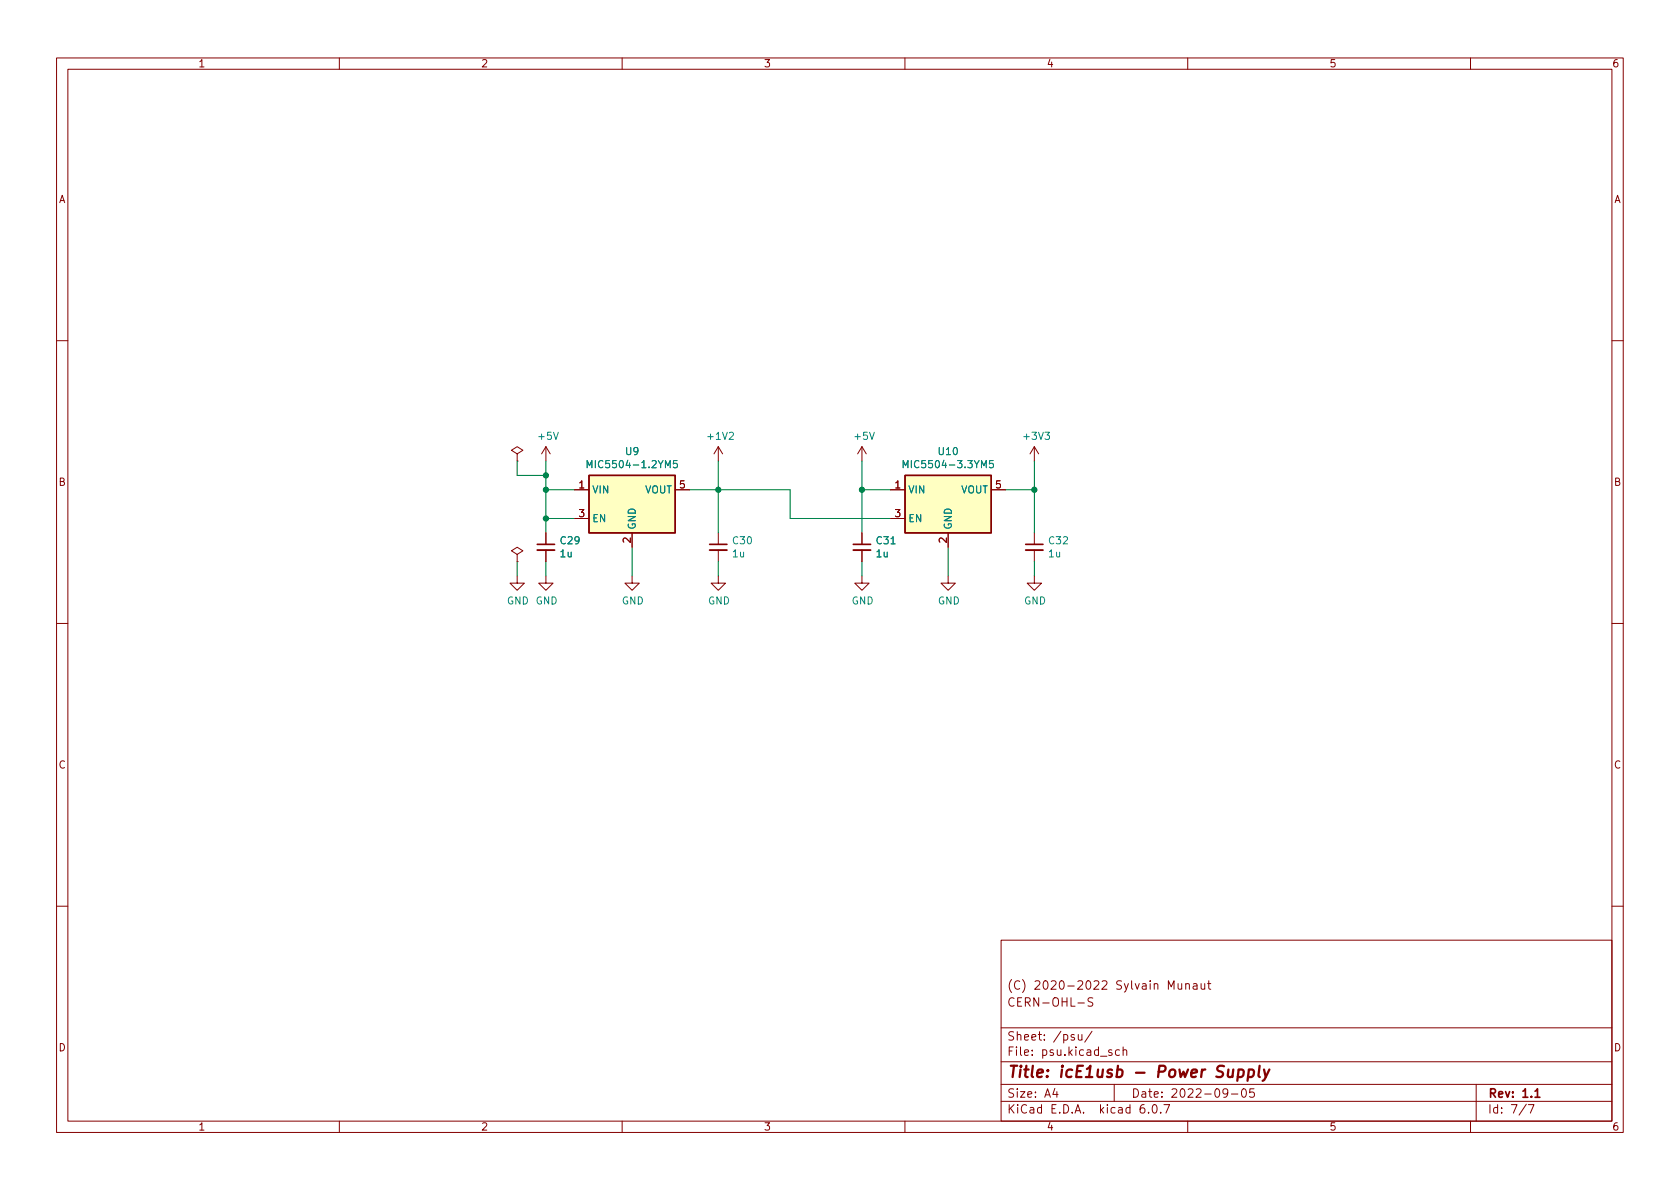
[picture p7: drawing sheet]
(kicad_sch (version 20211123) (generator eeschema)

 (paper "A4")

 (title_block
  (title "icE1usb - Power Supply")
  (date "2022-09-05")
  (rev "1.1")
  (comment 1 "CERN-OHL-S")
  (comment 2 "(C) 2020-2022 Sylvain Munaut"))

 (lib_symbols
  (symbol "Device:C_Small" (pin_numbers hide) (pin_names (offset 0.254) hide) (in_bom yes) (on_board yes)
   (property "Reference" "C" (id 0) (at 0.254 1.778 0) (effects (font (size 1.27 1.27)) (justify left)))
   (property "Value" "C_Small" (id 1) (at 0.254 -2.032 0) (effects (font (size 1.27 1.27)) (justify left)))
   (property "Footprint" "" (id 2) (at 0 0 0) (effects (font (size 1.27 1.27)) hide))
   (property "Datasheet" "~" (id 3) (at 0 0 0) (effects (font (size 1.27 1.27)) hide))
   (symbol "C_Small_0_1"
    (polyline (pts (xy -1.524 -0.508) (xy 1.524 -0.508)) (stroke (width 0.3302) (type default) (color 0 0 0 0)) (fill (type none)))
    (polyline (pts (xy -1.524 0.508) (xy 1.524 0.508)) (stroke (width 0.3048) (type default) (color 0 0 0 0)) (fill (type none))))
   (symbol "C_Small_1_1"
    (pin passive line (at 0 2.54 270) (length 2.032) (name "~" (effects (font (size 1.27 1.27)))) (number "1" (effects (font (size 1.27 1.27)))))
    (pin passive line (at 0 -2.54 90) (length 2.032) (name "~" (effects (font (size 1.27 1.27)))) (number "2" (effects (font (size 1.27 1.27)))))))
  (symbol "Regulator_Linear:MIC5504-1.2YM5" (in_bom yes) (on_board yes)
   (property "Reference" "U" (id 0) (at -7.62 8.89 0) (effects (font (size 1.27 1.27)) (justify left)))
   (property "Value" "MIC5504-1.2YM5" (id 1) (at -7.62 6.35 0) (effects (font (size 1.27 1.27)) (justify left)))
   (property "Footprint" "Package_TO_SOT_SMD:SOT-23-5" (id 2) (at 0 -10.16 0) (effects (font (size 1.27 1.27)) hide))
   (property "Datasheet" "http://ww1.microchip.com/downloads/en/DeviceDoc/MIC550X.pdf" (id 3) (at -6.35 6.35 0) (effects (font (size 1.27 1.27)) hide))
   (symbol "MIC5504-1.2YM5_0_1"
    (rectangle (start -7.62 -5.08) (end 7.62 5.08) (stroke (width 0.254) (type default) (color 0 0 0 0)) (fill (type background))))
   (symbol "MIC5504-1.2YM5_1_1"
    (pin power_in line (at -10.16 2.54 0) (length 2.54) (name "VIN" (effects (font (size 1.27 1.27)))) (number "1" (effects (font (size 1.27 1.27)))))
    (pin power_in line (at 0 -7.62 90) (length 2.54) (name "GND" (effects (font (size 1.27 1.27)))) (number "2" (effects (font (size 1.27 1.27)))))
    (pin input line (at -10.16 -2.54 0) (length 2.54) (name "EN" (effects (font (size 1.27 1.27)))) (number "3" (effects (font (size 1.27 1.27)))))
    (pin no_connect line (at 7.62 -2.54 180) (length 2.54) hide (name "NC" (effects (font (size 1.27 1.27)))) (number "4" (effects (font (size 1.27 1.27)))))
    (pin power_out line (at 10.16 2.54 180) (length 2.54) (name "VOUT" (effects (font (size 1.27 1.27)))) (number "5" (effects (font (size 1.27 1.27)))))))
  (symbol "Regulator_Linear:MIC5504-3.3YM5" (in_bom yes) (on_board yes)
   (property "Reference" "U" (id 0) (at -7.62 8.89 0) (effects (font (size 1.27 1.27)) (justify left)))
   (property "Value" "MIC5504-3.3YM5" (id 1) (at -7.62 6.35 0) (effects (font (size 1.27 1.27)) (justify left)))
   (property "Footprint" "Package_TO_SOT_SMD:SOT-23-5" (id 2) (at 0 -10.16 0) (effects (font (size 1.27 1.27)) hide))
   (property "Datasheet" "http://ww1.microchip.com/downloads/en/DeviceDoc/MIC550X.pdf" (id 3) (at -6.35 6.35 0) (effects (font (size 1.27 1.27)) hide))
   (symbol "MIC5504-3.3YM5_0_1"
    (rectangle (start -7.62 -5.08) (end 7.62 5.08) (stroke (width 0.254) (type default) (color 0 0 0 0)) (fill (type background))))
   (symbol "MIC5504-3.3YM5_1_1"
    (pin power_in line (at -10.16 2.54 0) (length 2.54) (name "VIN" (effects (font (size 1.27 1.27)))) (number "1" (effects (font (size 1.27 1.27)))))
    (pin power_in line (at 0 -7.62 90) (length 2.54) (name "GND" (effects (font (size 1.27 1.27)))) (number "2" (effects (font (size 1.27 1.27)))))
    (pin input line (at -10.16 -2.54 0) (length 2.54) (name "EN" (effects (font (size 1.27 1.27)))) (number "3" (effects (font (size 1.27 1.27)))))
    (pin no_connect line (at 7.62 -2.54 180) (length 2.54) hide (name "NC" (effects (font (size 1.27 1.27)))) (number "4" (effects (font (size 1.27 1.27)))))
    (pin power_out line (at 10.16 2.54 180) (length 2.54) (name "VOUT" (effects (font (size 1.27 1.27)))) (number "5" (effects (font (size 1.27 1.27)))))))
  (symbol "power:+1V2" (power) (pin_names (offset 0)) (in_bom yes) (on_board yes)
   (property "Reference" "#PWR" (id 0) (at 0 -3.81 0) (effects (font (size 1.27 1.27)) hide))
   (property "Value" "+1V2" (id 1) (at 0 3.556 0) (effects (font (size 1.27 1.27))))
   (property "Footprint" "" (id 2) (at 0 0 0) (effects (font (size 1.27 1.27)) hide))
   (property "Datasheet" "" (id 3) (at 0 0 0) (effects (font (size 1.27 1.27)) hide))
   (symbol "+1V2_0_1"
    (polyline (pts (xy -0.762 1.27) (xy 0 2.54)) (stroke (width 0) (type default) (color 0 0 0 0)) (fill (type none)))
    (polyline (pts (xy 0 0) (xy 0 2.54)) (stroke (width 0) (type default) (color 0 0 0 0)) (fill (type none)))
    (polyline (pts (xy 0 2.54) (xy 0.762 1.27)) (stroke (width 0) (type default) (color 0 0 0 0)) (fill (type none))))
   (symbol "+1V2_1_1"
    (pin power_in line (at 0 0 90) (length 0) hide (name "+1V2" (effects (font (size 1.27 1.27)))) (number "1" (effects (font (size 1.27 1.27)))))))
  (symbol "power:+3V3" (power) (pin_names (offset 0)) (in_bom yes) (on_board yes)
   (property "Reference" "#PWR" (id 0) (at 0 -3.81 0) (effects (font (size 1.27 1.27)) hide))
   (property "Value" "+3V3" (id 1) (at 0 3.556 0) (effects (font (size 1.27 1.27))))
   (property "Footprint" "" (id 2) (at 0 0 0) (effects (font (size 1.27 1.27)) hide))
   (property "Datasheet" "" (id 3) (at 0 0 0) (effects (font (size 1.27 1.27)) hide))
   (symbol "+3V3_0_1"
    (polyline (pts (xy -0.762 1.27) (xy 0 2.54)) (stroke (width 0) (type default) (color 0 0 0 0)) (fill (type none)))
    (polyline (pts (xy 0 0) (xy 0 2.54)) (stroke (width 0) (type default) (color 0 0 0 0)) (fill (type none)))
    (polyline (pts (xy 0 2.54) (xy 0.762 1.27)) (stroke (width 0) (type default) (color 0 0 0 0)) (fill (type none))))
   (symbol "+3V3_1_1"
    (pin power_in line (at 0 0 90) (length 0) hide (name "+3V3" (effects (font (size 1.27 1.27)))) (number "1" (effects (font (size 1.27 1.27)))))))
  (symbol "power:+5V" (power) (pin_names (offset 0)) (in_bom yes) (on_board yes)
   (property "Reference" "#PWR" (id 0) (at 0 -3.81 0) (effects (font (size 1.27 1.27)) hide))
   (property "Value" "+5V" (id 1) (at 0 3.556 0) (effects (font (size 1.27 1.27))))
   (property "Footprint" "" (id 2) (at 0 0 0) (effects (font (size 1.27 1.27)) hide))
   (property "Datasheet" "" (id 3) (at 0 0 0) (effects (font (size 1.27 1.27)) hide))
   (symbol "+5V_0_1"
    (polyline (pts (xy -0.762 1.27) (xy 0 2.54)) (stroke (width 0) (type default) (color 0 0 0 0)) (fill (type none)))
    (polyline (pts (xy 0 0) (xy 0 2.54)) (stroke (width 0) (type default) (color 0 0 0 0)) (fill (type none)))
    (polyline (pts (xy 0 2.54) (xy 0.762 1.27)) (stroke (width 0) (type default) (color 0 0 0 0)) (fill (type none))))
   (symbol "+5V_1_1"
    (pin power_in line (at 0 0 90) (length 0) hide (name "+5V" (effects (font (size 1.27 1.27)))) (number "1" (effects (font (size 1.27 1.27)))))))
  (symbol "power:GND" (power) (pin_names (offset 0)) (in_bom yes) (on_board yes)
   (property "Reference" "#PWR" (id 0) (at 0 -6.35 0) (effects (font (size 1.27 1.27)) hide))
   (property "Value" "GND" (id 1) (at 0 -3.81 0) (effects (font (size 1.27 1.27))))
   (property "Footprint" "" (id 2) (at 0 0 0) (effects (font (size 1.27 1.27)) hide))
   (property "Datasheet" "" (id 3) (at 0 0 0) (effects (font (size 1.27 1.27)) hide))
   (symbol "GND_0_1"
    (polyline (pts (xy 0 0) (xy 0 -1.27) (xy 1.27 -1.27) (xy 0 -2.54) (xy -1.27 -1.27) (xy 0 -1.27)) (stroke (width 0) (type default) (color 0 0 0 0)) (fill (type none))))
   (symbol "GND_1_1"
    (pin power_in line (at 0 0 270) (length 0) hide (name "GND" (effects (font (size 1.27 1.27)))) (number "1" (effects (font (size 1.27 1.27)))))))
  (symbol "power:PWR_FLAG" (power) (pin_numbers hide) (pin_names (offset 0) hide) (in_bom yes) (on_board yes)
   (property "Reference" "#FLG" (id 0) (at 0 1.905 0) (effects (font (size 1.27 1.27)) hide))
   (property "Value" "PWR_FLAG" (id 1) (at 0 3.81 0) (effects (font (size 1.27 1.27))))
   (property "Footprint" "" (id 2) (at 0 0 0) (effects (font (size 1.27 1.27)) hide))
   (property "Datasheet" "~" (id 3) (at 0 0 0) (effects (font (size 1.27 1.27)) hide))
   (symbol "PWR_FLAG_0_0"
    (pin power_out line (at 0 0 90) (length 0) (name "pwr" (effects (font (size 1.27 1.27)))) (number "1" (effects (font (size 1.27 1.27))))))
   (symbol "PWR_FLAG_0_1"
    (polyline (pts (xy 0 0) (xy 0 1.27) (xy -1.016 1.905) (xy 0 2.54) (xy 1.016 1.905) (xy 0 1.27)) (stroke (width 0) (type default) (color 0 0 0 0)) (fill (type none))))))

 (junction (at 96.52 86.36) (diameter 0) (color 0 0 0 0))
 (junction (at 152.4 86.36) (diameter 0) (color 0 0 0 0))
 (junction (at 127 86.36) (diameter 0) (color 0 0 0 0))
 (junction (at 96.52 83.82) (diameter 0) (color 0 0 0 0))
 (junction (at 96.52 91.44) (diameter 0) (color 0 0 0 0))
 (junction (at 182.88 86.36) (diameter 0) (color 0 0 0 0))

 (wire (pts (xy 182.88 86.36) (xy 182.88 93.98)) (stroke (width 0) (type default) (color 0 0 0 0)))
 (wire (pts (xy 182.88 99.06) (xy 182.88 101.6)) (stroke (width 0) (type default) (color 0 0 0 0)))
 (wire (pts (xy 121.92 86.36) (xy 127 86.36)) (stroke (width 0) (type default) (color 0 0 0 0)))
 (wire (pts (xy 111.76 96.52) (xy 111.76 101.6)) (stroke (width 0) (type default) (color 0 0 0 0)))
 (wire (pts (xy 152.4 81.28) (xy 152.4 86.36)) (stroke (width 0) (type default) (color 0 0 0 0)))
 (wire (pts (xy 157.48 86.36) (xy 152.4 86.36)) (stroke (width 0) (type default) (color 0 0 0 0)))
 (wire (pts (xy 182.88 81.28) (xy 182.88 86.36)) (stroke (width 0) (type default) (color 0 0 0 0)))
 (wire (pts (xy 139.7 91.44) (xy 139.7 86.36)) (stroke (width 0) (type default) (color 0 0 0 0)))
 (wire (pts (xy 96.52 83.82) (xy 96.52 81.28)) (stroke (width 0) (type default) (color 0 0 0 0)))
 (wire (pts (xy 96.52 91.44) (xy 96.52 86.36)) (stroke (width 0) (type default) (color 0 0 0 0)))
 (wire (pts (xy 96.52 99.06) (xy 96.52 101.6)) (stroke (width 0) (type default) (color 0 0 0 0)))
 (wire (pts (xy 152.4 99.06) (xy 152.4 101.6)) (stroke (width 0) (type default) (color 0 0 0 0)))
 (wire (pts (xy 127 81.28) (xy 127 86.36)) (stroke (width 0) (type default) (color 0 0 0 0)))
 (wire (pts (xy 152.4 86.36) (xy 152.4 93.98)) (stroke (width 0) (type default) (color 0 0 0 0)))
 (wire (pts (xy 167.64 96.52) (xy 167.64 101.6)) (stroke (width 0) (type default) (color 0 0 0 0)))
 (wire (pts (xy 101.6 86.36) (xy 96.52 86.36)) (stroke (width 0) (type default) (color 0 0 0 0)))
 (wire (pts (xy 127 86.36) (xy 127 93.98)) (stroke (width 0) (type default) (color 0 0 0 0)))
 (wire (pts (xy 91.44 81.28) (xy 91.44 83.82)) (stroke (width 0) (type default) (color 0 0 0 0)))
 (wire (pts (xy 91.44 99.06) (xy 91.44 101.6)) (stroke (width 0) (type default) (color 0 0 0 0)))
 (wire (pts (xy 177.8 86.36) (xy 182.88 86.36)) (stroke (width 0) (type default) (color 0 0 0 0)))
 (wire (pts (xy 96.52 91.44) (xy 96.52 93.98)) (stroke (width 0) (type default) (color 0 0 0 0)))
 (wire (pts (xy 157.48 91.44) (xy 139.7 91.44)) (stroke (width 0) (type default) (color 0 0 0 0)))
 (wire (pts (xy 139.7 86.36) (xy 127 86.36)) (stroke (width 0) (type default) (color 0 0 0 0)))
 (wire (pts (xy 96.52 86.36) (xy 96.52 83.82)) (stroke (width 0) (type default) (color 0 0 0 0)))
 (wire (pts (xy 127 99.06) (xy 127 101.6)) (stroke (width 0) (type default) (color 0 0 0 0)))
 (wire (pts (xy 91.44 83.82) (xy 96.52 83.82)) (stroke (width 0) (type default) (color 0 0 0 0)))
 (wire (pts (xy 101.6 91.44) (xy 96.52 91.44)) (stroke (width 0) (type default) (color 0 0 0 0)))

 (symbol (lib_id "Regulator_Linear:MIC5504-1.2YM5") (at 111.76 88.9 0) (unit 1) (in_bom yes) (on_board yes)
  (property "Reference" "U9" (id 0) (at 111.76 79.5782 0))
  (property "Value" "MIC5504-1.2YM5" (id 1) (at 111.76 81.8896 0))
  (property "Footprint" "Package_TO_SOT_SMD:SOT-23-5" (id 2) (at 111.76 99.06 0) (effects (font (size 1.27 1.27)) hide))
  (property "Datasheet" "http://ww1.microchip.com/downloads/en/DeviceDoc/MIC550X.pdf" (id 3) (at 105.41 82.55 0) (effects (font (size 1.27 1.27)) hide)) (pin "1") (pin "2") (pin "3") (pin "4") (pin "5"))

 (symbol (lib_id "Regulator_Linear:MIC5504-3.3YM5") (at 167.64 88.9 0) (unit 1) (in_bom yes) (on_board yes)
  (property "Reference" "U10" (id 0) (at 167.64 79.5782 0))
  (property "Value" "MIC5504-3.3YM5" (id 1) (at 167.64 81.8896 0))
  (property "Footprint" "Package_TO_SOT_SMD:SOT-23-5" (id 2) (at 167.64 99.06 0) (effects (font (size 1.27 1.27)) hide))
  (property "Datasheet" "http://ww1.microchip.com/downloads/en/DeviceDoc/MIC550X.pdf" (id 3) (at 161.29 82.55 0) (effects (font (size 1.27 1.27)) hide)) (pin "1") (pin "2") (pin "3") (pin "4") (pin "5"))

 (symbol (lib_id "power:GND") (at 111.76 101.6 0) (unit 1) (in_bom yes) (on_board yes)
  (property "Reference" "#PWR062" (id 0) (at 111.76 107.95 0) (effects (font (size 1.27 1.27)) hide))
  (property "Value" "GND" (id 1) (at 111.887 105.9942 0))
  (property "Footprint" "" (id 2) (at 111.76 101.6 0) (effects (font (size 1.27 1.27)) hide))
  (property "Datasheet" "" (id 3) (at 111.76 101.6 0) (effects (font (size 1.27 1.27)) hide)) (pin "1"))

 (symbol (lib_id "power:GND") (at 167.64 101.6 0) (unit 1) (in_bom yes) (on_board yes)
  (property "Reference" "#PWR067" (id 0) (at 167.64 107.95 0) (effects (font (size 1.27 1.27)) hide))
  (property "Value" "GND" (id 1) (at 167.767 105.9942 0))
  (property "Footprint" "" (id 2) (at 167.64 101.6 0) (effects (font (size 1.27 1.27)) hide))
  (property "Datasheet" "" (id 3) (at 167.64 101.6 0) (effects (font (size 1.27 1.27)) hide)) (pin "1"))

 (symbol (lib_id "power:+3V3") (at 182.88 81.28 0) (unit 1) (in_bom yes) (on_board yes)
  (property "Reference" "#PWR068" (id 0) (at 182.88 85.09 0) (effects (font (size 1.27 1.27)) hide))
  (property "Value" "+3V3" (id 1) (at 183.261 76.8858 0))
  (property "Footprint" "" (id 2) (at 182.88 81.28 0) (effects (font (size 1.27 1.27)) hide))
  (property "Datasheet" "" (id 3) (at 182.88 81.28 0) (effects (font (size 1.27 1.27)) hide)) (pin "1"))

 (symbol (lib_id "power:+1V2") (at 127 81.28 0) (unit 1) (in_bom yes) (on_board yes)
  (property "Reference" "#PWR063" (id 0) (at 127 85.09 0) (effects (font (size 1.27 1.27)) hide))
  (property "Value" "+1V2" (id 1) (at 127.381 76.8858 0))
  (property "Footprint" "" (id 2) (at 127 81.28 0) (effects (font (size 1.27 1.27)) hide))
  (property "Datasheet" "" (id 3) (at 127 81.28 0) (effects (font (size 1.27 1.27)) hide)) (pin "1"))

 (symbol (lib_id "power:+5V") (at 96.52 81.28 0) (unit 1) (in_bom yes) (on_board yes)
  (property "Reference" "#PWR060" (id 0) (at 96.52 85.09 0) (effects (font (size 1.27 1.27)) hide))
  (property "Value" "+5V" (id 1) (at 96.901 76.8858 0))
  (property "Footprint" "" (id 2) (at 96.52 81.28 0) (effects (font (size 1.27 1.27)) hide))
  (property "Datasheet" "" (id 3) (at 96.52 81.28 0) (effects (font (size 1.27 1.27)) hide)) (pin "1"))

 (symbol (lib_id "Device:C_Small") (at 96.52 96.52 0) (unit 1) (in_bom yes) (on_board yes)
  (property "Reference" "C29" (id 0) (at 98.8568 95.3516 0) (effects (font (size 1.27 1.27)) (justify left)))
  (property "Value" "1u" (id 1) (at 98.8568 97.663 0) (effects (font (size 1.27 1.27)) (justify left)))
  (property "Footprint" "Capacitor_SMD:C_0603_1608Metric" (id 2) (at 96.52 96.52 0) (effects (font (size 1.27 1.27)) hide))
  (property "Datasheet" "~" (id 3) (at 96.52 96.52 0) (effects (font (size 1.27 1.27)) hide)) (pin "1") (pin "2"))

 (symbol (lib_id "Device:C_Small") (at 127 96.52 0) (unit 1) (in_bom yes) (on_board yes)
  (property "Reference" "C30" (id 0) (at 129.3368 95.3516 0) (effects (font (size 1.27 1.27)) (justify left)))
  (property "Value" "1u" (id 1) (at 129.3368 97.663 0) (effects (font (size 1.27 1.27)) (justify left)))
  (property "Footprint" "Capacitor_SMD:C_0603_1608Metric" (id 2) (at 127 96.52 0) (effects (font (size 1.27 1.27)) hide))
  (property "Datasheet" "~" (id 3) (at 127 96.52 0) (effects (font (size 1.27 1.27)) hide)) (pin "1") (pin "2"))

 (symbol (lib_id "Device:C_Small") (at 152.4 96.52 0) (unit 1) (in_bom yes) (on_board yes)
  (property "Reference" "C31" (id 0) (at 154.7368 95.3516 0) (effects (font (size 1.27 1.27)) (justify left)))
  (property "Value" "1u" (id 1) (at 154.7368 97.663 0) (effects (font (size 1.27 1.27)) (justify left)))
  (property "Footprint" "Capacitor_SMD:C_0603_1608Metric" (id 2) (at 152.4 96.52 0) (effects (font (size 1.27 1.27)) hide))
  (property "Datasheet" "~" (id 3) (at 152.4 96.52 0) (effects (font (size 1.27 1.27)) hide)) (pin "1") (pin "2"))

 (symbol (lib_id "Device:C_Small") (at 182.88 96.52 0) (unit 1) (in_bom yes) (on_board yes)
  (property "Reference" "C32" (id 0) (at 185.2168 95.3516 0) (effects (font (size 1.27 1.27)) (justify left)))
  (property "Value" "1u" (id 1) (at 185.2168 97.663 0) (effects (font (size 1.27 1.27)) (justify left)))
  (property "Footprint" "Capacitor_SMD:C_0603_1608Metric" (id 2) (at 182.88 96.52 0) (effects (font (size 1.27 1.27)) hide))
  (property "Datasheet" "~" (id 3) (at 182.88 96.52 0) (effects (font (size 1.27 1.27)) hide)) (pin "1") (pin "2"))

 (symbol (lib_id "power:GND") (at 96.52 101.6 0) (unit 1) (in_bom yes) (on_board yes)
  (property "Reference" "#PWR061" (id 0) (at 96.52 107.95 0) (effects (font (size 1.27 1.27)) hide))
  (property "Value" "GND" (id 1) (at 96.647 105.9942 0))
  (property "Footprint" "" (id 2) (at 96.52 101.6 0) (effects (font (size 1.27 1.27)) hide))
  (property "Datasheet" "" (id 3) (at 96.52 101.6 0) (effects (font (size 1.27 1.27)) hide)) (pin "1"))

 (symbol (lib_id "power:GND") (at 127 101.6 0) (unit 1) (in_bom yes) (on_board yes)
  (property "Reference" "#PWR064" (id 0) (at 127 107.95 0) (effects (font (size 1.27 1.27)) hide))
  (property "Value" "GND" (id 1) (at 127.127 105.9942 0))
  (property "Footprint" "" (id 2) (at 127 101.6 0) (effects (font (size 1.27 1.27)) hide))
  (property "Datasheet" "" (id 3) (at 127 101.6 0) (effects (font (size 1.27 1.27)) hide)) (pin "1"))

 (symbol (lib_id "power:PWR_FLAG") (at 91.44 81.28 0) (unit 1) (in_bom yes) (on_board yes)
  (property "Reference" "#FLG04" (id 0) (at 91.44 79.375 0) (effects (font (size 1.27 1.27)) hide))
  (property "Value" "PWR_FLAG" (id 1) (at 91.44 76.8858 0) (effects (font (size 1.27 1.27)) hide))
  (property "Footprint" "" (id 2) (at 91.44 81.28 0) (effects (font (size 1.27 1.27)) hide))
  (property "Datasheet" "~" (id 3) (at 91.44 81.28 0) (effects (font (size 1.27 1.27)) hide)) (pin "1"))

 (symbol (lib_id "power:+5V") (at 152.4 81.28 0) (unit 1) (in_bom yes) (on_board yes)
  (property "Reference" "#PWR065" (id 0) (at 152.4 85.09 0) (effects (font (size 1.27 1.27)) hide))
  (property "Value" "+5V" (id 1) (at 152.781 76.8858 0))
  (property "Footprint" "" (id 2) (at 152.4 81.28 0) (effects (font (size 1.27 1.27)) hide))
  (property "Datasheet" "" (id 3) (at 152.4 81.28 0) (effects (font (size 1.27 1.27)) hide)) (pin "1"))

 (symbol (lib_id "power:GND") (at 152.4 101.6 0) (unit 1) (in_bom yes) (on_board yes)
  (property "Reference" "#PWR066" (id 0) (at 152.4 107.95 0) (effects (font (size 1.27 1.27)) hide))
  (property "Value" "GND" (id 1) (at 152.527 105.9942 0))
  (property "Footprint" "" (id 2) (at 152.4 101.6 0) (effects (font (size 1.27 1.27)) hide))
  (property "Datasheet" "" (id 3) (at 152.4 101.6 0) (effects (font (size 1.27 1.27)) hide)) (pin "1"))

 (symbol (lib_id "power:GND") (at 182.88 101.6 0) (unit 1) (in_bom yes) (on_board yes)
  (property "Reference" "#PWR069" (id 0) (at 182.88 107.95 0) (effects (font (size 1.27 1.27)) hide))
  (property "Value" "GND" (id 1) (at 183.007 105.9942 0))
  (property "Footprint" "" (id 2) (at 182.88 101.6 0) (effects (font (size 1.27 1.27)) hide))
  (property "Datasheet" "" (id 3) (at 182.88 101.6 0) (effects (font (size 1.27 1.27)) hide)) (pin "1"))

 (symbol (lib_id "power:GND") (at 91.44 101.6 0) (unit 1) (in_bom yes) (on_board yes)
  (property "Reference" "#PWR059" (id 0) (at 91.44 107.95 0) (effects (font (size 1.27 1.27)) hide))
  (property "Value" "GND" (id 1) (at 91.567 105.9942 0))
  (property "Footprint" "" (id 2) (at 91.44 101.6 0) (effects (font (size 1.27 1.27)) hide))
  (property "Datasheet" "" (id 3) (at 91.44 101.6 0) (effects (font (size 1.27 1.27)) hide)) (pin "1"))

 (symbol (lib_id "power:PWR_FLAG") (at 91.44 99.06 0) (unit 1) (in_bom yes) (on_board yes)
  (property "Reference" "#FLG05" (id 0) (at 91.44 97.155 0) (effects (font (size 1.27 1.27)) hide))
  (property "Value" "PWR_FLAG" (id 1) (at 91.44 94.6658 0) (effects (font (size 1.27 1.27)) hide))
  (property "Footprint" "" (id 2) (at 91.44 99.06 0) (effects (font (size 1.27 1.27)) hide))
  (property "Datasheet" "~" (id 3) (at 91.44 99.06 0) (effects (font (size 1.27 1.27)) hide)) (pin "1")))
